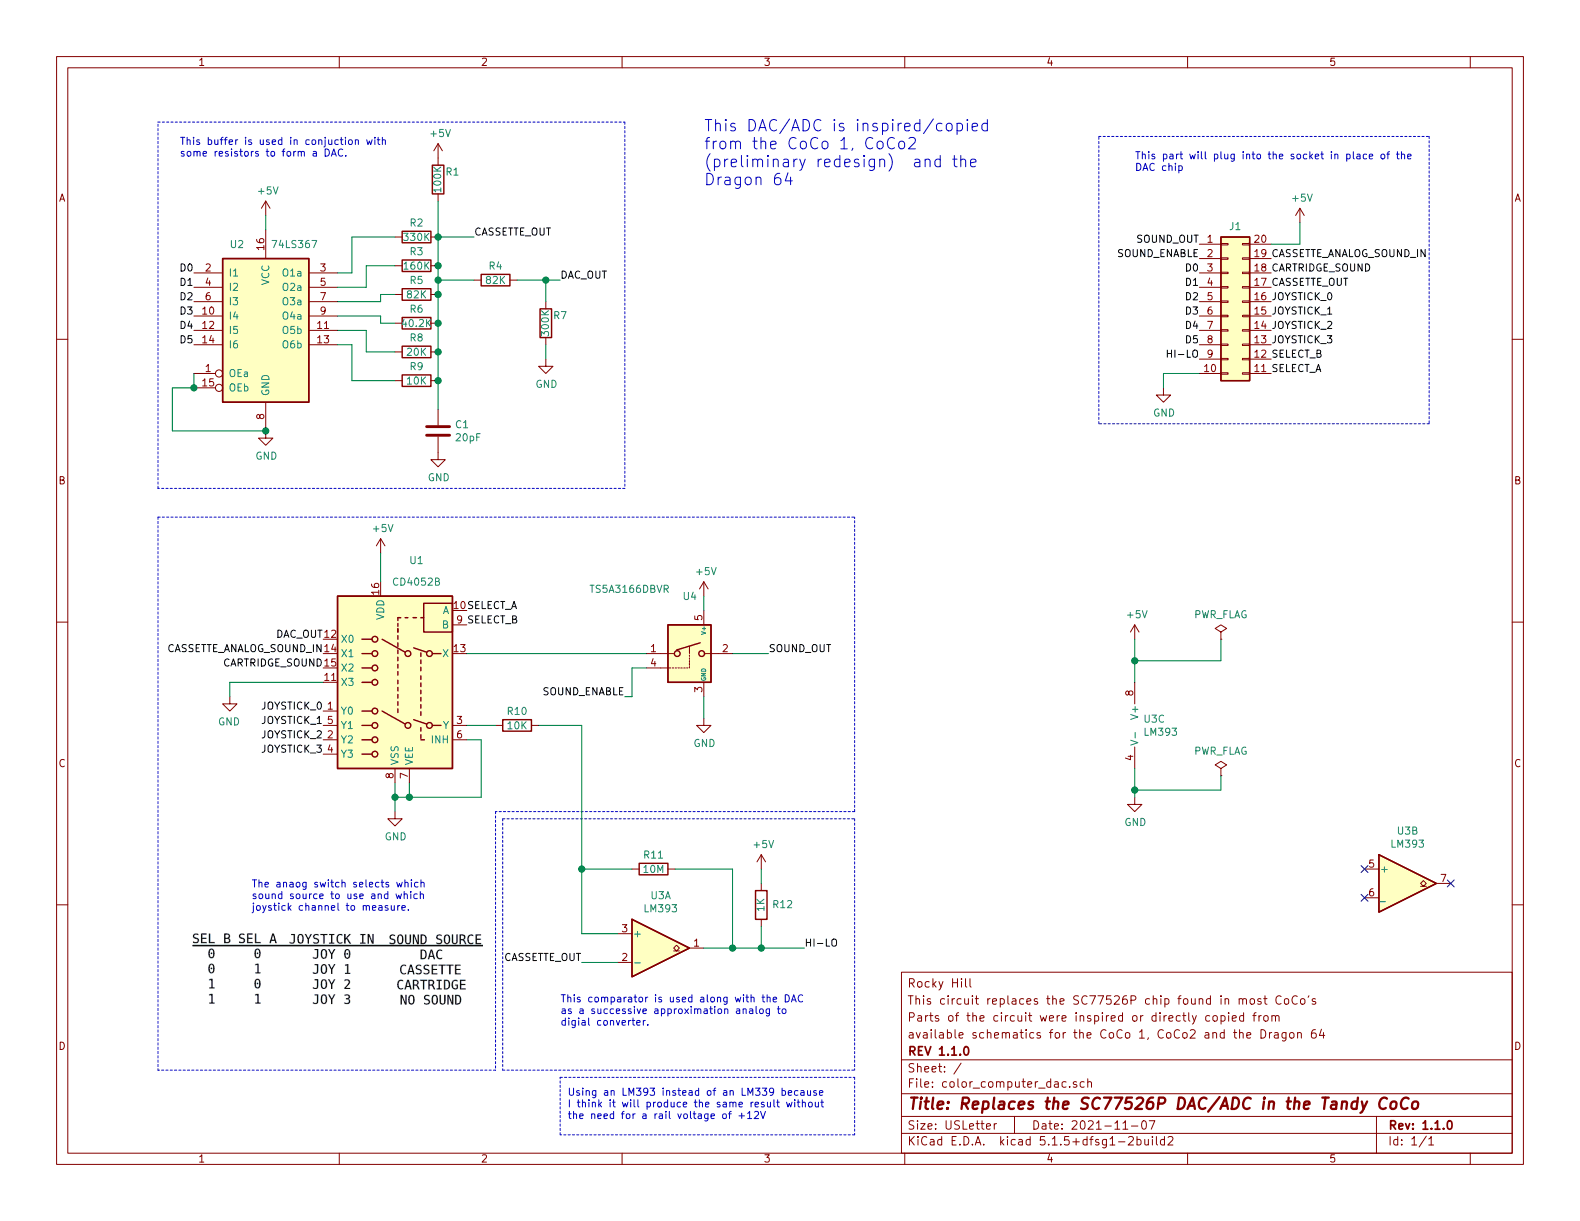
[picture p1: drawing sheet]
EESchema Schematic File Version 4
EELAYER 30 0
EELAYER END
$Descr USLetter 11000 8500
encoding utf-8
Sheet 1 1
Title "Replaces the SC77526P DAC/ADC in the Tandy CoCo"
Date "2021-11-07"
Rev "1.1.0"
Comp "REV 1.1.0"
Comment1 "available schematics for the CoCo 1, CoCo2 and the Dragon 64"
Comment2 "Parts of the circuit were inspired or directly copied from"
Comment3 "This circuit replaces the SC77526P chip found in most CoCo's"
Comment4 "Rocky Hill"
$EndDescr
$Comp
L Connector_Generic:Conn_02x10_Counter_Clockwise J1
U 1 1
P 8550 2100
F 0 "J1" H 8600 2625 50  0000 C CNN
F 1 "Conn_02x10_Counter_Clockwise" H 8600 2626 50  0001 C CNN
F 2 "Package_DIP:DIP-20_W7.62mm_Socket" H 8550 2100 50  0001 C CNN
F 3 "~" H 8550 2100 50  0001 C CNN
	1    8550 2100
	1    0    0    -1  
$EndComp
Text Label 8350 1700 2    50   ~ 0
SOUND_OUT
Text Label 8350 1800 2    50   ~ 0
SOUND_ENABLE
Text Label 8350 1900 2    50   ~ 0
D0
Text Label 8350 2000 2    50   ~ 0
D1
Text Label 8350 2100 2    50   ~ 0
D2
Text Label 8350 2200 2    50   ~ 0
D3
Text Label 8350 2300 2    50   ~ 0
D4
Text Label 8350 2400 2    50   ~ 0
D5
Text Label 8350 2500 2    50   ~ 0
HI-LO
Text Label 8850 2600 0    50   ~ 0
SELECT_A
Text Label 8850 2500 0    50   ~ 0
SELECT_B
Text Label 8850 2400 0    50   ~ 0
JOYSTICK_3
Text Label 8850 2300 0    50   ~ 0
JOYSTICK_2
Text Label 8850 2200 0    50   ~ 0
JOYSTICK_1
Text Label 8850 2100 0    50   ~ 0
JOYSTICK_0
Text Label 8850 2000 0    50   ~ 0
CASSETTE_OUT
Text Label 8850 1800 0    50   ~ 0
CASSETTE_ANALOG_SOUND_IN
$Comp
L power:+5V #PWR04
U 1 1
P 9050 1550
F 0 "#PWR04" H 9050 1400 50  0001 C CNN
F 1 "+5V" H 9065 1723 50  0000 C CNN
F 2 "" H 9050 1550 50  0001 C CNN
F 3 "" H 9050 1550 50  0001 C CNN
	1    9050 1550
	1    0    0    -1  
$EndComp
Wire Wire Line
	8850 1700 9050 1700
Wire Wire Line
	9050 1700 9050 1550
$Comp
L power:GND #PWR07
U 1 1
P 8100 2700
F 0 "#PWR07" H 8100 2450 50  0001 C CNN
F 1 "GND" H 8105 2527 50  0000 C CNN
F 2 "" H 8100 2700 50  0001 C CNN
F 3 "" H 8100 2700 50  0001 C CNN
	1    8100 2700
	1    0    0    -1  
$EndComp
Wire Wire Line
	8350 2600 8100 2600
Wire Wire Line
	8100 2600 8100 2700
$Comp
L Analog_Switch:CD4052B U1
U 1 1
P 2750 4750
F 0 "U1" H 2600 5600 50  0000 C CNN
F 1 "CD4052B" H 2600 5450 50  0000 C CNN
F 2 "Package_SO:HTSSOP-16-1EP_4.4x5mm_P0.65mm_EP3x3mm" H 2900 4000 50  0001 L CNN
F 3 "https://datasheet.lcsc.com/lcsc/1809192132_ON-Semiconductor-MC74HC4052ADTR2G_C7339.pdf" H 2730 4950 50  0001 C CNN
F 4 "JLCPCB" H 2750 4750 50  0001 C CNN "Vendor"
F 5 "C7339" H 2750 4750 50  0001 C CNN "Vendor part#"
F 6 "MC74HC4052ADTR2G" H 2750 4750 50  0001 C CNN "Manufacturer part#"
	1    2750 4750
	-1   0    0    -1  
$EndComp
Text Label 3250 4350 0    50   ~ 0
SELECT_B
Text Label 3250 4250 0    50   ~ 0
SELECT_A
$Comp
L 74xx:74LS367 U2
U 1 1
P 1850 2300
F 0 "U2" H 1650 2900 50  0000 C CNN
F 1 "74LS367" H 2050 2900 50  0000 C CNN
F 2 "Package_SO:SOIC-16_3.9x9.9mm_P1.27mm" H 1850 2300 50  0001 C CNN
F 3 "https://datasheet.lcsc.com/lcsc/1809051936_Texas-Instruments-SN74LS367ADR_C7655.pdf" H 1850 2300 50  0001 C CNN
F 4 "JLCPCB" H 1850 2300 50  0001 C CNN "Vendor"
F 5 "C7655" H 1850 2300 50  0001 C CNN "Vendor part#"
F 6 "SN74LS367ADR" H 1850 2300 50  0001 C CNN "Manufacturer part#"
	1    1850 2300
	1    0    0    -1  
$EndComp
Text Label 1350 1900 2    50   ~ 0
D0
Text Label 1350 2000 2    50   ~ 0
D1
Text Label 1350 2100 2    50   ~ 0
D2
Text Label 1350 2200 2    50   ~ 0
D3
Text Label 1350 2300 2    50   ~ 0
D4
Text Label 1350 2400 2    50   ~ 0
D5
$Comp
L Device:R R9
U 1 1
P 2900 2650
F 0 "R9" V 2800 2650 50  0000 C CNN
F 1 "10K" V 2900 2650 50  0000 C CNN
F 2 "Resistor_SMD:R_0805_2012Metric_Pad1.20x1.40mm_HandSolder" V 2830 2650 50  0001 C CNN
F 3 "https://datasheet.lcsc.com/lcsc/1810271610_UNI-ROYAL-Uniroyal-Elec-0805W8F1002T5E_C17414.pdf" H 2900 2650 50  0001 C CNN
F 4 "JLCPCB" V 2900 2650 50  0001 C CNN "Vendor"
F 5 "C17414" V 2900 2650 50  0001 C CNN "Vendor part#"
F 6 "0805W8F1002T5E" V 2900 2650 50  0001 C CNN "Manufacturer part#"
	1    2900 2650
	0    1    1    0   
$EndComp
$Comp
L Device:R R8
U 1 1
P 2900 2450
F 0 "R8" V 2800 2450 50  0000 C CNN
F 1 "20K" V 2900 2450 50  0000 C CNN
F 2 "Resistor_SMD:R_0805_2012Metric_Pad1.20x1.40mm_HandSolder" V 2830 2450 50  0001 C CNN
F 3 "https://datasheet.lcsc.com/lcsc/1809271724_UNI-ROYAL-Uniroyal-Elec-0805W8F2002T5E_C4328.pdf" H 2900 2450 50  0001 C CNN
F 4 "JLCPCB" V 2900 2450 50  0001 C CNN "Vendor"
F 5 "C4328" V 2900 2450 50  0001 C CNN "Vendor part#"
F 6 "0805W8F2002T5E" V 2900 2450 50  0001 C CNN "Manufacturer part#"
	1    2900 2450
	0    1    1    0   
$EndComp
$Comp
L Device:R R6
U 1 1
P 2900 2250
F 0 "R6" V 2800 2250 50  0000 C CNN
F 1 "40.2K" V 2900 2250 50  0000 C CNN
F 2 "Resistor_SMD:R_0603_1608Metric_Pad0.98x0.95mm_HandSolder" V 2830 2250 50  0001 C CNN
F 3 "https://datasheet.lcsc.com/lcsc/1811021210_UNI-ROYAL-Uniroyal-Elec-0603WAF4022T5E_C12447.pdf" H 2900 2250 50  0001 C CNN
F 4 "JLCPCB" V 2900 2250 50  0001 C CNN "Vendor"
F 5 "C12447" V 2900 2250 50  0001 C CNN "Vendor part#"
F 6 "0603WAF4022T5E" V 2900 2250 50  0001 C CNN "Manufacturer part#"
	1    2900 2250
	0    1    1    0   
$EndComp
$Comp
L Device:R R5
U 1 1
P 2900 2050
F 0 "R5" V 2800 2050 50  0000 C CNN
F 1 "82K" V 2900 2050 50  0000 C CNN
F 2 "Resistor_SMD:R_0805_2012Metric_Pad1.20x1.40mm_HandSolder" V 2830 2050 50  0001 C CNN
F 3 "https://datasheet.lcsc.com/lcsc/1810170637_UNI-ROYAL-Uniroyal-Elec-0805W8F8202T5E_C17840.pdf" H 2900 2050 50  0001 C CNN
F 4 "JLCPCB" V 2900 2050 50  0001 C CNN "Vendor"
F 5 "C17840" V 2900 2050 50  0001 C CNN "Vendor part#"
F 6 "0805W8F8202T5E" V 2900 2050 50  0001 C CNN "Manufacturer part#"
	1    2900 2050
	0    1    1    0   
$EndComp
$Comp
L Device:R R3
U 1 1
P 2900 1850
F 0 "R3" V 2800 1850 50  0000 C CNN
F 1 "160K" V 2900 1850 50  0000 C CNN
F 2 "Resistor_SMD:R_0603_1608Metric_Pad0.98x0.95mm_HandSolder" V 2830 1850 50  0001 C CNN
F 3 " https://datasheet.lcsc.com/lcsc/1811081724_UNI-ROYAL-Uniroyal-Elec-0603WAF1603T5E_C22813.pdf" H 2900 1850 50  0001 C CNN
F 4 "JLCPCB" V 2900 1850 50  0001 C CNN "Vendor"
F 5 "C22813" V 2900 1850 50  0001 C CNN "Vendor part#"
F 6 "0603WAF1603T5E" V 2900 1850 50  0001 C CNN "Manufacturer part#"
	1    2900 1850
	0    1    1    0   
$EndComp
$Comp
L Device:R R2
U 1 1
P 2900 1650
F 0 "R2" V 2800 1650 50  0000 C CNN
F 1 "330K" V 2900 1650 50  0000 C CNN
F 2 "Resistor_SMD:R_0805_2012Metric_Pad1.20x1.40mm_HandSolder" V 2830 1650 50  0001 C CNN
F 3 "https://datasheet.lcsc.com/lcsc/1806151411_UNI-ROYAL-Uniroyal-Elec-0805W8F3303T5E_C17629.pdf" H 2900 1650 50  0001 C CNN
F 4 "JLCPCB" V 2900 1650 50  0001 C CNN "Vendor"
F 5 "C17629" V 2900 1650 50  0001 C CNN "Vendor part#"
F 6 "0805W8F3303T5E" V 2900 1650 50  0001 C CNN "Manufacturer part#"
	1    2900 1650
	0    1    1    0   
$EndComp
Wire Wire Line
	2350 2100 2650 2100
Wire Wire Line
	2650 2100 2650 2050
Wire Wire Line
	2650 2050 2750 2050
Wire Wire Line
	2350 2200 2650 2200
Wire Wire Line
	2650 2200 2650 2250
Wire Wire Line
	2650 2250 2750 2250
Wire Wire Line
	2350 2000 2550 2000
Wire Wire Line
	2550 2000 2550 1850
Wire Wire Line
	2550 1850 2750 1850
Wire Wire Line
	2350 1900 2450 1900
Wire Wire Line
	2450 1900 2450 1650
Wire Wire Line
	2450 1650 2750 1650
Wire Wire Line
	2350 2300 2550 2300
Wire Wire Line
	2550 2300 2550 2450
Wire Wire Line
	2550 2450 2750 2450
Wire Wire Line
	2350 2400 2450 2400
Wire Wire Line
	2450 2400 2450 2650
Wire Wire Line
	2450 2650 2750 2650
Wire Wire Line
	3050 1650 3050 1850
Connection ~ 3050 1850
Wire Wire Line
	3050 1850 3050 1950
Connection ~ 3050 2050
Wire Wire Line
	3050 2050 3050 2250
Connection ~ 3050 2250
Wire Wire Line
	3050 2250 3050 2450
Connection ~ 3050 2450
Wire Wire Line
	3050 2450 3050 2650
$Comp
L Device:R R1
U 1 1
P 3050 1250
F 0 "R1" H 2950 1200 50  0000 C CNN
F 1 "100K" V 3050 1250 50  0000 C CNN
F 2 "Resistor_SMD:R_0603_1608Metric_Pad0.98x0.95mm_HandSolder" V 2980 1250 50  0001 C CNN
F 3 "https://datasheet.lcsc.com/lcsc/1810201809_UNI-ROYAL-Uniroyal-Elec-0603WAF1003T5E_C25803.pdf" H 3050 1250 50  0001 C CNN
F 4 "JLCPCB" V 3050 1250 50  0001 C CNN "Vendor"
F 5 "C25803" V 3050 1250 50  0001 C CNN "Vendor part#"
F 6 "0603WAF1003T5E" V 3050 1250 50  0001 C CNN "Manufacturer part#"
	1    3050 1250
	-1   0    0    1   
$EndComp
Wire Wire Line
	3050 1400 3050 1650
Connection ~ 3050 1650
$Comp
L power:+5V #PWR01
U 1 1
P 3050 1100
F 0 "#PWR01" H 3050 950 50  0001 C CNN
F 1 "+5V" H 3065 1273 50  0000 C CNN
F 2 "" H 3050 1100 50  0001 C CNN
F 3 "" H 3050 1100 50  0001 C CNN
	1    3050 1100
	1    0    0    -1  
$EndComp
$Comp
L Device:C C1
U 1 1
P 3050 3000
F 0 "C1" H 3165 3046 50  0000 L CNN
F 1 "20pF" H 3165 2955 50  0000 L CNN
F 2 "Capacitor_SMD:C_0805_2012Metric_Pad1.18x1.45mm_HandSolder" H 3088 2850 50  0001 C CNN
F 3 "https://datasheet.lcsc.com/lcsc/1810191220_Samsung-Electro-Mechanics-CL21C200JBANNNC_C1798.pdf" H 3050 3000 50  0001 C CNN
F 4 "JLCPCB" H 3050 3000 50  0001 C CNN "Vendor"
F 5 "C1798" H 3050 3000 50  0001 C CNN "Vendor part#"
F 6 "CL21C200JBANNNC" H 3050 3000 50  0001 C CNN "Manufacturer part#"
	1    3050 3000
	1    0    0    -1  
$EndComp
Wire Wire Line
	3050 2650 3050 2850
Connection ~ 3050 2650
$Comp
L power:GND #PWR010
U 1 1
P 3050 3150
F 0 "#PWR010" H 3050 2900 50  0001 C CNN
F 1 "GND" H 3055 2977 50  0000 C CNN
F 2 "" H 3050 3150 50  0001 C CNN
F 3 "" H 3050 3150 50  0001 C CNN
	1    3050 3150
	1    0    0    -1  
$EndComp
$Comp
L Device:R R4
U 1 1
P 3450 1950
F 0 "R4" V 3350 1950 50  0000 C CNN
F 1 "82K" V 3450 1950 50  0000 C CNN
F 2 "Resistor_SMD:R_0805_2012Metric_Pad1.20x1.40mm_HandSolder" V 3380 1950 50  0001 C CNN
F 3 "https://datasheet.lcsc.com/lcsc/1810170637_UNI-ROYAL-Uniroyal-Elec-0805W8F8202T5E_C17840.pdf" H 3450 1950 50  0001 C CNN
F 4 "JLCPCB" V 3450 1950 50  0001 C CNN "Vendor"
F 5 "C17840" V 3450 1950 50  0001 C CNN "Vendor part#"
F 6 "0805W8F8202T5E" V 3450 1950 50  0001 C CNN "Manufacturer part#"
	1    3450 1950
	0    1    1    0   
$EndComp
$Comp
L Device:R R7
U 1 1
P 3800 2250
F 0 "R7" H 3700 2200 50  0000 C CNN
F 1 "300K" V 3800 2250 50  0000 C CNN
F 2 "Resistor_SMD:R_0805_2012Metric_Pad1.20x1.40mm_HandSolder" V 3730 2250 50  0001 C CNN
F 3 "https://datasheet.lcsc.com/lcsc/1810301813_UNI-ROYAL-Uniroyal-Elec-0805W8F3003T5E_C17616.pdf" H 3800 2250 50  0001 C CNN
F 4 "JLCPCB" V 3800 2250 50  0001 C CNN "Vendor"
F 5 "C17616" V 3800 2250 50  0001 C CNN "Vendor part#"
F 6 "0805W8F3003T5E" V 3800 2250 50  0001 C CNN "Manufacturer part#"
	1    3800 2250
	-1   0    0    1   
$EndComp
$Comp
L power:GND #PWR06
U 1 1
P 3800 2500
F 0 "#PWR06" H 3800 2250 50  0001 C CNN
F 1 "GND" H 3805 2327 50  0000 C CNN
F 2 "" H 3800 2500 50  0001 C CNN
F 3 "" H 3800 2500 50  0001 C CNN
	1    3800 2500
	1    0    0    -1  
$EndComp
Wire Wire Line
	3300 1950 3050 1950
Connection ~ 3050 1950
Wire Wire Line
	3050 1950 3050 2050
Wire Wire Line
	3600 1950 3800 1950
Wire Wire Line
	3800 1950 3800 2100
Text Label 3300 1650 0    50   ~ 0
CASSETTE_OUT
Wire Wire Line
	3050 1650 3300 1650
Text Label 3900 1950 0    50   ~ 0
DAC_OUT
Wire Wire Line
	3900 1950 3800 1950
Connection ~ 3800 1950
Text Label 2250 4450 2    50   ~ 0
DAC_OUT
Text Label 8850 1900 0    50   ~ 0
CARTRIDGE_SOUND
Text Label 2250 4950 2    50   ~ 0
JOYSTICK_0
Text Label 2250 5050 2    50   ~ 0
JOYSTICK_1
Text Label 2250 4550 2    50   ~ 0
CASSETTE_ANALOG_SOUND_IN
Text Label 2250 5150 2    50   ~ 0
JOYSTICK_2
Text Label 2250 4650 2    50   ~ 0
CARTRIDGE_SOUND
Text Label 2250 5250 2    50   ~ 0
JOYSTICK_3
$Comp
L power:GND #PWR05
U 1 1
P 1600 4850
F 0 "#PWR05" H 1600 4600 50  0001 C CNN
F 1 "GND" H 1605 4677 50  0000 C CNN
F 2 "" H 1600 4850 50  0001 C CNN
F 3 "" H 1600 4850 50  0001 C CNN
	1    1600 4850
	-1   0    0    -1  
$EndComp
Wire Wire Line
	2250 4750 1600 4750
Wire Wire Line
	1600 4750 1600 4850
Wire Wire Line
	3800 2400 3800 2500
$Comp
L power:GND #PWR09
U 1 1
P 2750 5650
F 0 "#PWR09" H 2750 5400 50  0001 C CNN
F 1 "GND" H 2755 5477 50  0000 C CNN
F 2 "" H 2750 5650 50  0001 C CNN
F 3 "" H 2750 5650 50  0001 C CNN
	1    2750 5650
	1    0    0    -1  
$EndComp
Wire Wire Line
	2750 5450 2750 5550
Wire Wire Line
	2850 5450 2850 5550
Wire Wire Line
	2850 5550 2750 5550
Connection ~ 2750 5550
Wire Wire Line
	2750 5550 2750 5650
$Comp
L power:GND #PWR08
U 1 1
P 1850 3000
F 0 "#PWR08" H 1850 2750 50  0001 C CNN
F 1 "GND" H 1855 2827 50  0000 C CNN
F 2 "" H 1850 3000 50  0001 C CNN
F 3 "" H 1850 3000 50  0001 C CNN
	1    1850 3000
	1    0    0    -1  
$EndComp
Wire Wire Line
	1350 2700 1200 2700
Wire Wire Line
	1200 3000 1850 3000
Wire Wire Line
	1200 2700 1200 3000
Connection ~ 1850 3000
Wire Wire Line
	1350 2600 1350 2700
Connection ~ 1350 2700
$Comp
L power:+5V #PWR02
U 1 1
P 2650 3850
F 0 "#PWR02" H 2650 3700 50  0001 C CNN
F 1 "+5V" H 2665 4023 50  0000 C CNN
F 2 "" H 2650 3850 50  0001 C CNN
F 3 "" H 2650 3850 50  0001 C CNN
	1    2650 3850
	1    0    0    -1  
$EndComp
Wire Wire Line
	2650 4050 2650 3850
$Comp
L power:+5V #PWR03
U 1 1
P 1850 1500
F 0 "#PWR03" H 1850 1350 50  0001 C CNN
F 1 "+5V" H 1865 1673 50  0000 C CNN
F 2 "" H 1850 1500 50  0001 C CNN
F 3 "" H 1850 1500 50  0001 C CNN
	1    1850 1500
	1    0    0    -1  
$EndComp
Wire Wire Line
	1850 1500 1850 1600
$Comp
L Comparator:LM393 U3
U 1 1
P 4600 6600
F 0 "U3" H 4600 6967 50  0000 C CNN
F 1 "LM393" H 4600 6876 50  0000 C CNN
F 2 "Package_SO:TSSOP-8_4.4x3mm_P0.65mm" H 4600 6600 50  0001 C CNN
F 3 "http://www.ti.com/lit/ds/symlink/lm393.pdf" H 4600 6600 50  0001 C CNN
F 4 "LCSC" H 4600 6600 50  0001 C CNN "Vendor"
F 5 "C160466" H 4600 6600 50  0001 C CNN "Vendor part#"
F 6 "LM393PT" H 4600 6600 50  0001 C CNN "Manufacturer part#"
	1    4600 6600
	1    0    0    -1  
$EndComp
$Comp
L Comparator:LM393 U3
U 3 1
P 8000 5050
F 0 "U3" H 7958 5096 50  0000 L CNN
F 1 "LM393" H 7958 5005 50  0000 L CNN
F 2 "Package_SO:TSSOP-8_4.4x3mm_P0.65mm" H 8000 5050 50  0001 C CNN
F 3 "http://www.ti.com/lit/ds/symlink/lm393.pdf" H 8000 5050 50  0001 C CNN
F 4 "LCSC" H 8000 5050 50  0001 C CNN "Vendor"
F 5 "C160466" H 8000 5050 50  0001 C CNN "Vendor part#"
F 6 "LM393PT" H 8000 5050 50  0001 C CNN "Manufacturer part#"
	3    8000 5050
	1    0    0    -1  
$EndComp
$Comp
L power:GND #PWR012
U 1 1
P 7900 5550
F 0 "#PWR012" H 7900 5300 50  0001 C CNN
F 1 "GND" H 7905 5377 50  0000 C CNN
F 2 "" H 7900 5550 50  0001 C CNN
F 3 "" H 7900 5550 50  0001 C CNN
	1    7900 5550
	1    0    0    -1  
$EndComp
$Comp
L power:+5V #PWR011
U 1 1
P 7900 4450
F 0 "#PWR011" H 7900 4300 50  0001 C CNN
F 1 "+5V" H 7915 4623 50  0000 C CNN
F 2 "" H 7900 4450 50  0001 C CNN
F 3 "" H 7900 4450 50  0001 C CNN
	1    7900 4450
	1    0    0    -1  
$EndComp
$Comp
L Device:R R10
U 1 1
P 3600 5050
F 0 "R10" V 3500 5050 50  0000 C CNN
F 1 "10K" V 3600 5050 50  0000 C CNN
F 2 "Resistor_SMD:R_0805_2012Metric_Pad1.20x1.40mm_HandSolder" V 3530 5050 50  0001 C CNN
F 3 "https://datasheet.lcsc.com/lcsc/1810271610_UNI-ROYAL-Uniroyal-Elec-0805W8F1002T5E_C17414.pdf" H 3600 5050 50  0001 C CNN
F 4 "JLCPCB" V 3600 5050 50  0001 C CNN "Vendor"
F 5 "C17414" V 3600 5050 50  0001 C CNN "Vendor part#"
F 6 "0805W8F1002T5E" V 3600 5050 50  0001 C CNN "Manufacturer part#"
	1    3600 5050
	0    1    1    0   
$EndComp
Wire Wire Line
	3450 5050 3250 5050
Wire Wire Line
	3750 5050 4050 5050
Wire Wire Line
	4050 5050 4050 6050
Wire Wire Line
	4050 6500 4300 6500
$Comp
L Device:R R11
U 1 1
P 4550 6050
F 0 "R11" V 4450 6050 50  0000 C CNN
F 1 "10M" V 4550 6050 50  0000 C CNN
F 2 "Resistor_SMD:R_0805_2012Metric_Pad1.20x1.40mm_HandSolder" V 4480 6050 50  0001 C CNN
F 3 " https://datasheet.lcsc.com/lcsc/1810301613_UNI-ROYAL-Uniroyal-Elec-0805W8F1005T5E_C26108.pdf" H 4550 6050 50  0001 C CNN
F 4 "JLCPCB" V 4550 6050 50  0001 C CNN "Vendor"
F 5 "C26108" V 4550 6050 50  0001 C CNN "Vendor part#"
F 6 "0805W8F1005T5E" V 4550 6050 50  0001 C CNN "Manufacturer part#"
	1    4550 6050
	0    1    1    0   
$EndComp
$Comp
L Device:R R12
U 1 1
P 5300 6300
F 0 "R12" H 5150 6300 50  0000 C CNN
F 1 "1K" V 5300 6300 50  0000 C CNN
F 2 "Resistor_SMD:R_0805_2012Metric_Pad1.20x1.40mm_HandSolder" V 5230 6300 50  0001 C CNN
F 3 " https://datasheet.lcsc.com/lcsc/1811022111_UNI-ROYAL-Uniroyal-Elec-0805W8F1001T5E_C17513.pdf" H 5300 6300 50  0001 C CNN
F 4 "JLCPCB" V 5300 6300 50  0001 C CNN "Vendor"
F 5 "C17513" V 5300 6300 50  0001 C CNN "Vendor part#"
F 6 "" V 5300 6300 50  0001 C CNN "Manufacturer part#"
	1    5300 6300
	-1   0    0    1   
$EndComp
Wire Wire Line
	4900 6600 5100 6600
Wire Wire Line
	5300 6600 5300 6450
Wire Wire Line
	4700 6050 5100 6050
Wire Wire Line
	5100 6050 5100 6600
Connection ~ 5100 6600
Wire Wire Line
	5100 6600 5300 6600
Wire Wire Line
	4400 6050 4050 6050
Connection ~ 4050 6050
Wire Wire Line
	4050 6050 4050 6500
$Comp
L power:+5V #PWR014
U 1 1
P 5300 6050
F 0 "#PWR014" H 5300 5900 50  0001 C CNN
F 1 "+5V" H 5315 6223 50  0000 C CNN
F 2 "" H 5300 6050 50  0001 C CNN
F 3 "" H 5300 6050 50  0001 C CNN
	1    5300 6050
	1    0    0    -1  
$EndComp
Wire Wire Line
	5300 6050 5300 6150
Text Label 4050 6700 2    50   ~ 0
CASSETTE_OUT
Wire Wire Line
	4050 6700 4300 6700
Text Label 5600 6600 0    50   ~ 0
HI-LO
Wire Wire Line
	5600 6600 5300 6600
Connection ~ 5300 6600
$Comp
L power:PWR_FLAG #FLG0101
U 1 1
P 8500 4450
F 0 "#FLG0101" H 8500 4525 50  0001 C CNN
F 1 "PWR_FLAG" H 8500 4623 50  0000 C CNN
F 2 "" H 8500 4450 50  0001 C CNN
F 3 "~" H 8500 4450 50  0001 C CNN
	1    8500 4450
	1    0    0    -1  
$EndComp
Wire Wire Line
	7900 4450 7900 4600
Wire Wire Line
	8500 4450 8500 4600
Wire Wire Line
	8500 4600 7900 4600
Connection ~ 7900 4600
Wire Wire Line
	7900 4600 7900 4750
Wire Wire Line
	7900 5500 7900 5350
Wire Wire Line
	7900 5550 7900 5500
Connection ~ 7900 5500
Wire Wire Line
	8500 5500 7900 5500
Wire Wire Line
	8500 5400 8500 5500
$Comp
L power:PWR_FLAG #FLG0102
U 1 1
P 8500 5400
F 0 "#FLG0102" H 8500 5475 50  0001 C CNN
F 1 "PWR_FLAG" H 8500 5573 50  0000 C CNN
F 2 "" H 8500 5400 50  0001 C CNN
F 3 "~" H 8500 5400 50  0001 C CNN
	1    8500 5400
	1    0    0    -1  
$EndComp
Text Notes 3950 7800 0    50   ~ 0
Using an LM393 instead of an LM339 because\nI think it will produce the same result without\nthe need for a rail voltage of +12V
Wire Notes Line
	3900 7500 5950 7500
Wire Notes Line
	5950 7500 5950 7900
Wire Notes Line
	5950 7900 3900 7900
Wire Notes Line
	3900 7900 3900 7500
Text Notes 4900 1300 0    79   ~ 0
This DAC/ADC is inspired/copied\nfrom the CoCo 1, CoCo2\n(preliminary redesign)  and the\nDragon 64
Text Notes 3900 7150 0    50   ~ 0
This comparator is used along with the DAC\nas a successive approximation analog to \ndigial converter.
Text Notes 7900 1200 0    50   ~ 0
This part will plug into the socket in place of the\nDAC chip
Text Notes 1250 1100 0    50   ~ 0
This buffer is used in conjuction with \nsome resistors to form a DAC.
Wire Notes Line
	4350 3400 1100 3400
Wire Notes Line
	1100 3400 1100 850 
Wire Notes Line
	1100 850  4350 850 
Wire Notes Line
	4350 850  4350 3400
Wire Notes Line
	7650 950  9950 950 
Wire Notes Line
	9950 950  9950 2950
Wire Notes Line
	9950 2950 7650 2950
Wire Notes Line
	7650 2950 7650 950 
Text Notes 1750 6350 0    50   ~ 0
The anaog switch selects which\nsound source to use and which\njoystick channel to measure.
Wire Notes Line
	5950 5650 5950 3600
Wire Notes Line
	1100 3600 5950 3600
Wire Wire Line
	3250 5150 3350 5150
Wire Wire Line
	3350 5150 3350 5550
Wire Wire Line
	3350 5550 2850 5550
Connection ~ 2850 5550
$Comp
L Comparator:LM393 U3
U 2 1
P 9800 6150
F 0 "U3" H 9800 6517 50  0000 C CNN
F 1 "LM393" H 9800 6426 50  0000 C CNN
F 2 "Package_SO:TSSOP-8_4.4x3mm_P0.65mm" H 9800 6150 50  0001 C CNN
F 3 "http://www.ti.com/lit/ds/symlink/lm393.pdf" H 9800 6150 50  0001 C CNN
F 4 "LCSC" H 9800 6150 50  0001 C CNN "Vendor"
F 5 "C160466" H 9800 6150 50  0001 C CNN "Vendor part#"
F 6 "LM393PT" H 9800 6150 50  0001 C CNN "Manufacturer part#"
	2    9800 6150
	1    0    0    -1  
$EndComp
NoConn ~ 10100 6150
NoConn ~ 9500 6050
NoConn ~ 9500 6250
$Comp
L Analog_Switch:TS5A3166DBVR U4
U 1 1
P 4800 4550
F 0 "U4" H 4750 4950 50  0000 L CNN
F 1 "TS5A3166DBVR" H 4100 5000 50  0000 L CNN
F 2 "Package_TO_SOT_SMD:SOT-23-5" H 4750 4400 50  0001 C CNN
F 3 "http://www.ti.com/lit/ds/symlink/sn74auc1g66.pdf" H 4800 4650 50  0001 C CNN
F 4 "JLCPCB" H 4800 4550 50  0001 C CNN "Vendor"
F 5 "C353035" H 4800 4550 50  0001 C CNN "Vendor part#"
F 6 "TS5A3166DBVR" H 4800 4550 50  0001 C CNN "Manufacturer part#"
	1    4800 4550
	1    0    0    -1  
$EndComp
$Comp
L power:+5V #PWR013
U 1 1
P 4900 4150
F 0 "#PWR013" H 4900 4000 50  0001 C CNN
F 1 "+5V" H 4915 4323 50  0000 C CNN
F 2 "" H 4900 4150 50  0001 C CNN
F 3 "" H 4900 4150 50  0001 C CNN
	1    4900 4150
	1    0    0    -1  
$EndComp
Wire Wire Line
	4900 4150 4900 4250
$Comp
L power:GND #PWR015
U 1 1
P 4900 5000
F 0 "#PWR015" H 4900 4750 50  0001 C CNN
F 1 "GND" H 4905 4827 50  0000 C CNN
F 2 "" H 4900 5000 50  0001 C CNN
F 3 "" H 4900 5000 50  0001 C CNN
	1    4900 5000
	1    0    0    -1  
$EndComp
Wire Wire Line
	4900 4850 4900 5000
Text Label 5350 4550 0    50   ~ 0
SOUND_OUT
Wire Wire Line
	5350 4550 5100 4550
Wire Wire Line
	3250 4550 4500 4550
Text Label 4350 4850 2    50   ~ 0
SOUND_ENABLE
Wire Wire Line
	4350 4850 4400 4850
Wire Wire Line
	4400 4850 4400 4650
Wire Wire Line
	4400 4650 4500 4650
Wire Notes Line
	5950 5650 3450 5650
Wire Notes Line
	3450 5650 3450 7450
Wire Notes Line
	3450 7450 1100 7450
Wire Notes Line
	1100 3600 1100 7450
Wire Notes Line
	3500 5700 5950 5700
Wire Notes Line
	5950 5700 5950 7450
Wire Notes Line
	3500 5700 3500 7450
Wire Notes Line
	3500 7450 5950 7450
$EndSCHEMATC
